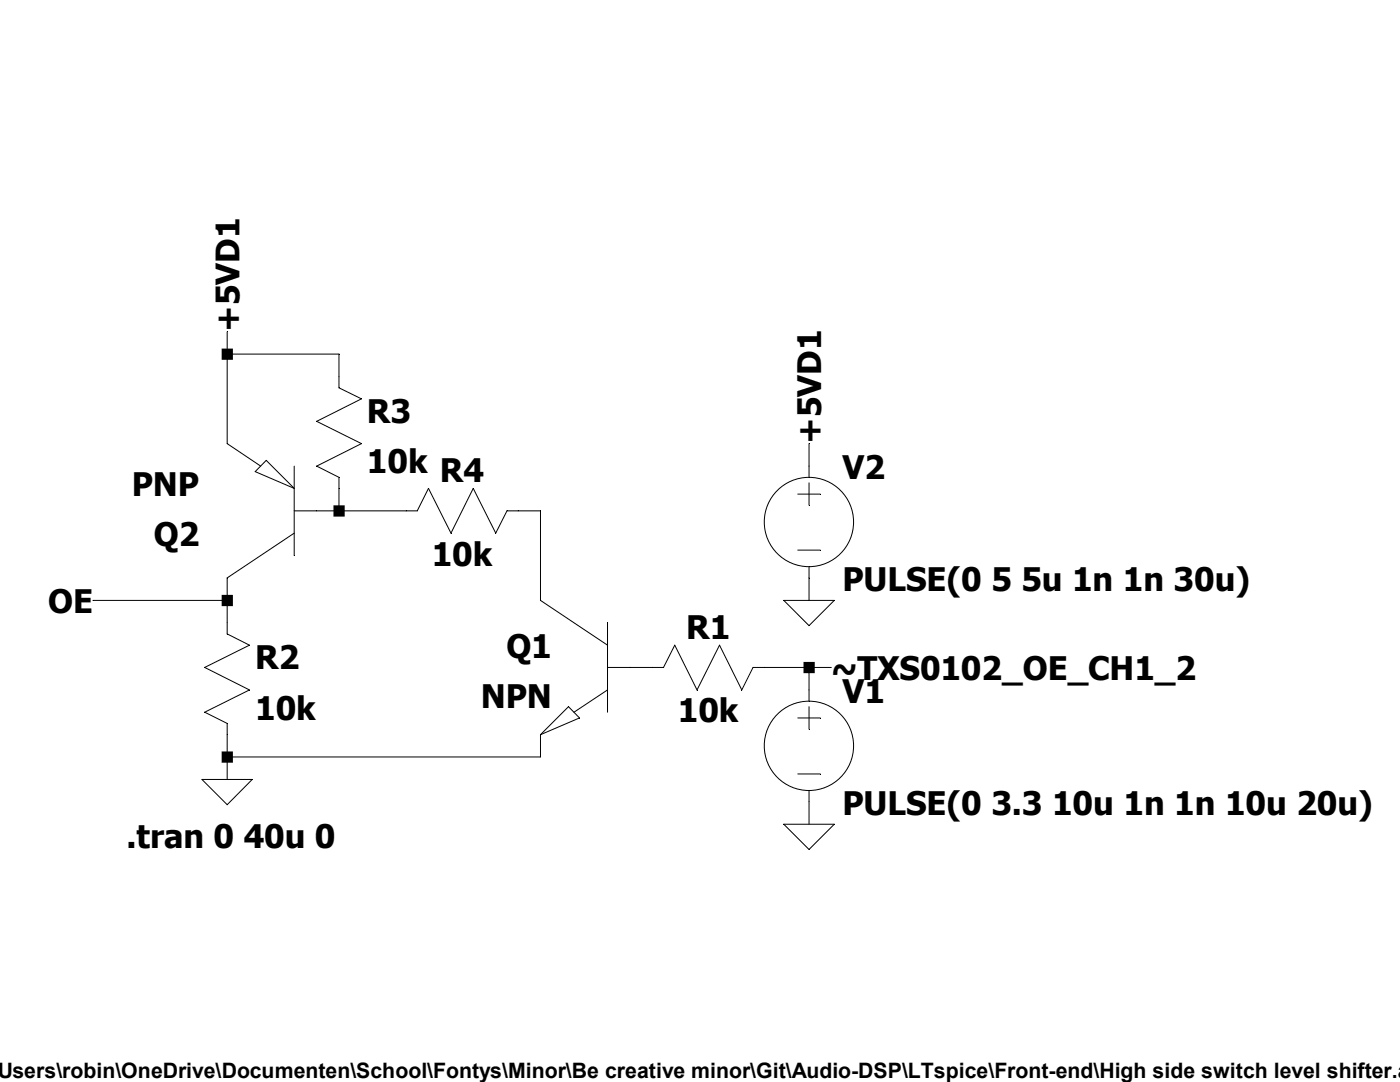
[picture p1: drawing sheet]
Version 4
SHEET 1 4692 5524
WIRE 944 -208 944 -224
WIRE 1024 -208 944 -208
WIRE 1024 -192 1024 -208
WIRE 944 -144 944 -208
WIRE 1360 -128 1360 -144
WIRE 1024 -96 1024 -112
WIRE 1024 -96 1008 -96
WIRE 1072 -96 1024 -96
WIRE 1168 -96 1152 -96
WIRE 944 -32 944 -48
WIRE 944 -32 848 -32
WIRE 1168 -32 1168 -96
WIRE 1360 -32 1360 -48
WIRE 944 -16 944 -32
WIRE 1248 16 1232 16
WIRE 1360 16 1328 16
WIRE 1376 16 1360 16
WIRE 1360 32 1360 16
WIRE 944 80 944 64
WIRE 1168 80 1168 64
WIRE 1168 80 944 80
WIRE 944 96 944 80
WIRE 1360 128 1360 112
FLAG 944 96 0
FLAG 944 -224 +5VD1
FLAG 1360 128 0
FLAG 1360 -32 0
FLAG 1360 -144 +5VD1
FLAG 848 -32 OE
FLAG 1376 16 ~TXS0102_OE_CH1_2
SYMBOL npn 1232 -32 M0
SYMATTR InstName Q1
SYMBOL res 1344 0 R90
WINDOW 0 0 56 VBottom 2
WINDOW 3 32 56 VTop 2
SYMATTR InstName R1
SYMATTR Value 10k
SYMBOL res 928 -32 R0
SYMATTR InstName R2
SYMATTR Value 10k
SYMBOL pnp 1008 -48 R180
SYMATTR InstName Q2
SYMBOL res 1008 -208 R0
SYMATTR InstName R3
SYMATTR Value 10k
SYMBOL res 1168 -112 R90
WINDOW 0 0 56 VBottom 2
WINDOW 3 32 56 VTop 2
SYMATTR InstName R4
SYMATTR Value 10k
SYMBOL voltage 1360 16 R0
WINDOW 123 0 0 Left 0
WINDOW 39 0 0 Left 0
SYMATTR InstName V1
SYMATTR Value PULSE(0 3.3 10u 1n 1n 10u 20u)
SYMBOL voltage 1360 -144 R0
WINDOW 123 0 0 Left 0
WINDOW 39 0 0 Left 0
SYMATTR InstName V2
SYMATTR Value PULSE(0 5 5u 1n 1n 30u)
TEXT 872 136 Left 2 !.tran 0 40u 0
